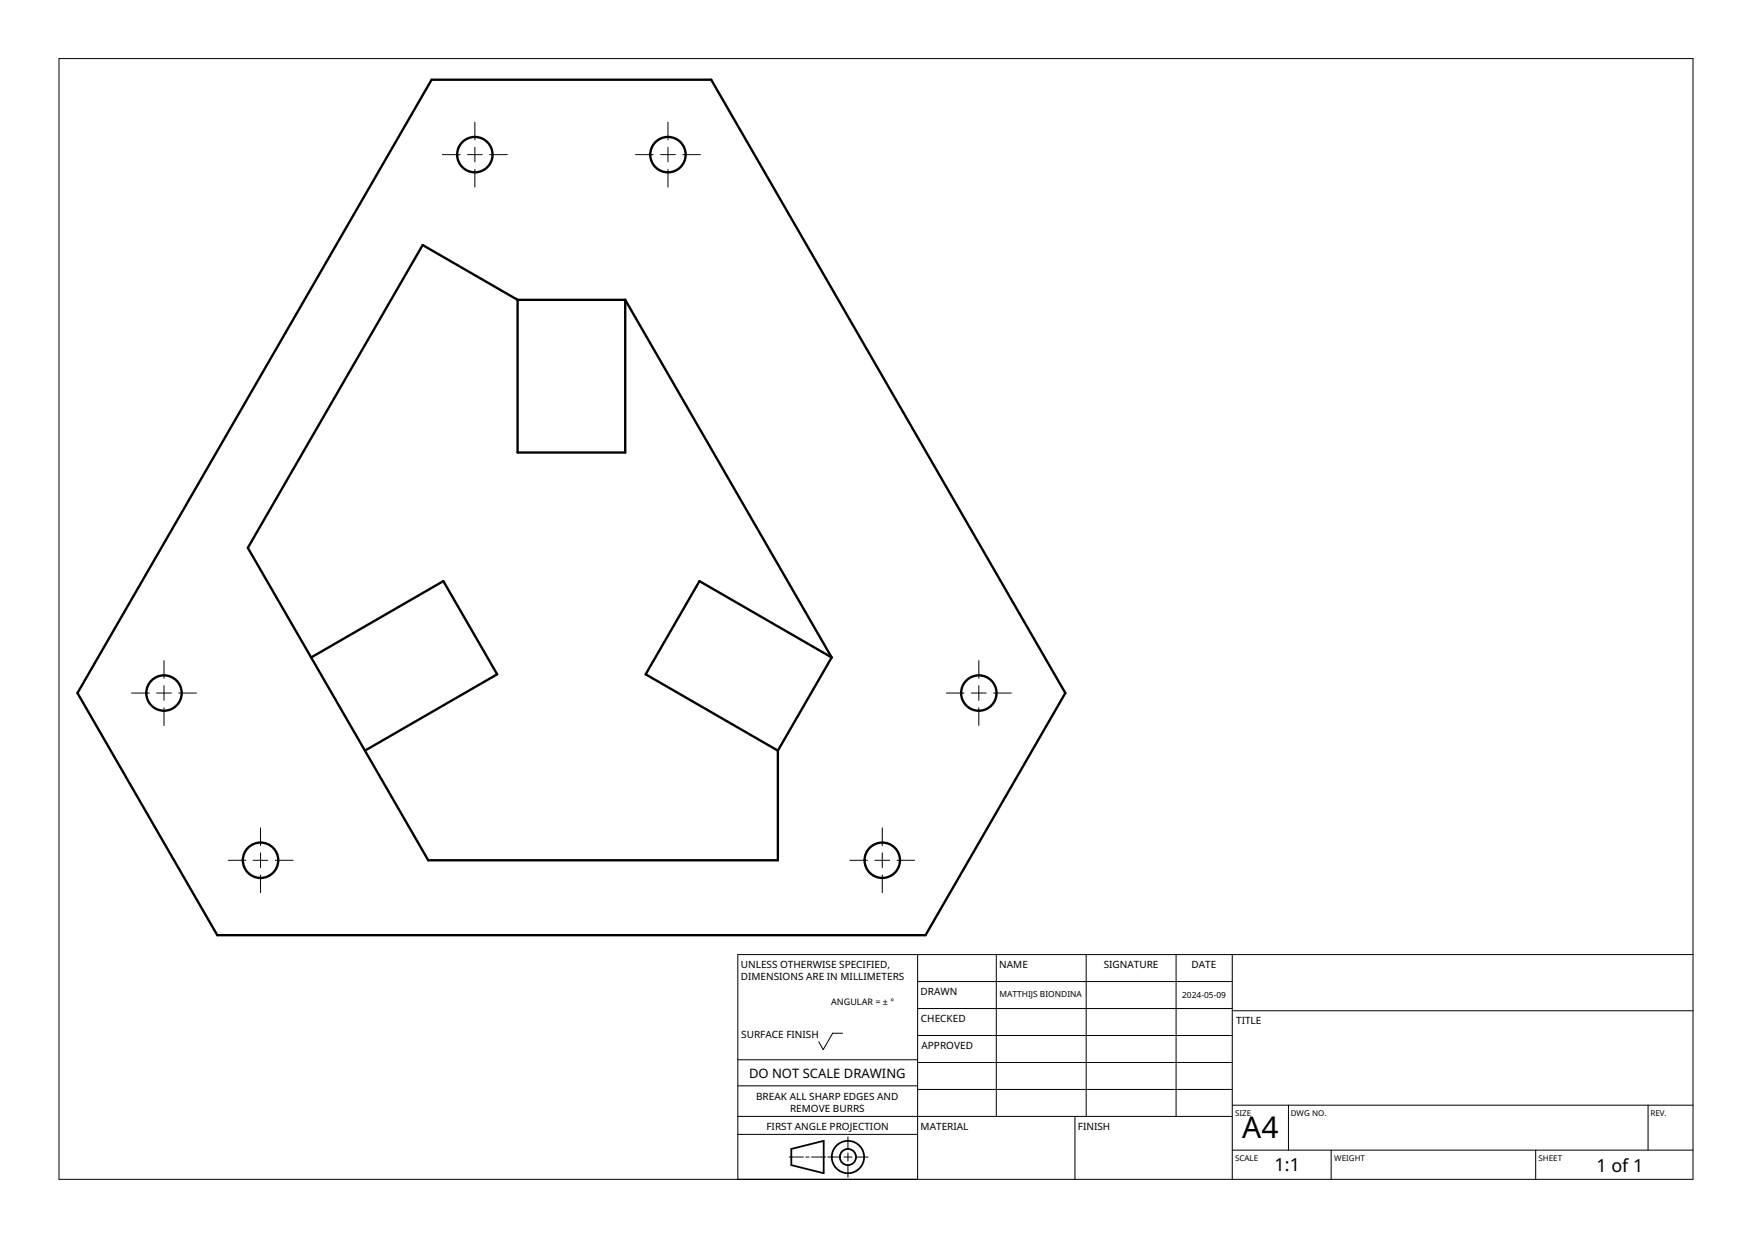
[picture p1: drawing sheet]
<svg xmlns="http://www.w3.org/2000/svg" width="297mm" height="210mm" viewBox="0 0 297 210" stroke-linecap="round" stroke-linejoin="round" font-family="sans-serif">
<g fill="none" stroke="#000" stroke-width=".4">
<path d="M73.2 13.5h47.4l60 104-23.7 41.1h-120.1l-23.7-41.1zM87.8 50.8v25.9h18.2v-25.9M87.8 50.8l-16.1-9.3-29.7 51.4 30.6 53h59.3v-18.6M87.8 50.8h18.2M106 50.8l35 60.7M52.8 111.5l22.4-13 9.1 15.8-22.4 13M141 111.5l-22.4-13-9.1 15.8 22.4 13M141 111.5l-9.1 15.8"/>
<circle cx="80.5" cy="26.2" r="3"/>
<circle cx="113.2" cy="26.2" r="3"/>
<circle cx="27.8" cy="117.5" r="3"/>
<circle cx="166" cy="117.5" r="3"/>
<circle cx="44.2" cy="145.9" r="3"/>
<circle cx="149.6" cy="145.9" r="3"/>
</g>
<g fill="none" stroke="#000" stroke-width=".17">
<path d="M10 9.9h277v190.1h-277zM75 26.2h3M79.3 26.2h2.5M80.5 20.7v3M80.5 25v2.5M80.5 28.7v3M83 26.2h3M107.7 26.2h3M112 26.2h2.5M113.2 20.7v3M113.2 25v2.5M113.2 28.7v3"/>
<path d="M115.7 26.2h3M22.3 117.5h3M26.6 117.5h2.5M27.8 112v3M27.8 116.3v2.5M30.3 117.5h3M160.5 117.5h3M164.7 117.5h2.5M166 112v3M166 116.3v2.5M168.5 117.5h3M27.8 120v3"/>
<path d="M166 120v3M38.7 145.9h3M42.9 145.9h2.5M44.2 140.4v3M44.2 144.6v2.5M44.2 148.4v3M46.7 145.9h3M144.1 145.9h3M148.3 145.9h2.5M149.6 140.4v3M149.6 144.6v2.5M149.6 148.4v3"/>
<path d="M152.1 145.9h3M125.1 179.7h30.5M142.8 175.2h-1.6l-1.6 2.8-.8-1.4M155.6 161.9v38.1M155.6 166.4h53.3M155.6 171h53.3M155.6 175.6h53.3M168.9 161.9v27.4M184.2 161.9v27.4M199.4 161.9v27.4M208.9 161.9v38.1M208.9 171.4h78.1"/>
<path d="M287 161.9h-161.9v38.1M125.1 192.3h30.5M125.1 189.3h83.8M125.1 184.1h30.5M133.8 196.2h2.4M136.6 196.2h.6M137.6 196.2h2.4M140.3 196.2h2.1M143.1 196.2h1.3M143.8 192.7v2.1M143.8 195.5v1.4M143.8 197.5v2.1"/>
<path d="M145.1 196.2h2.1M155.6 180.1h53.3M155.6 184.7h53.3M182.2 189.3v10.7M208.9 195h78.1M208.9 187.4h78.1M218.4 187.4v7.6M225.7 195v5M260.4 195v5M279.4 187.4v7.6"/>
</g>
<g fill="none" stroke="#000" stroke-width=".3">
<path d="M134.2 194.8l5.4-1.4v5.5l-5.4-1.4z"/>
<circle cx="143.8" cy="196.2" r="1.37"/>
<circle cx="143.8" cy="196.2" r="2.74"/>
</g>
<text font-size="5.1" x="210.6" y="193">A4</text>
<g font-size="3.1">
<text x="216.1" y="198.6">1:1</text>
<text x="270.7" y="198.6">1 of 1</text>
</g>
<text font-size="2.2" x="127" y="182.7">DO NOT SCALE DRAWING</text>
<g font-size="1.7">
<text x="125.6" y="166.2">DIMENSIONS ARE IN MILLIMETERS</text>
<text x="125.6" y="164.2">UNLESS OTHERWISE SPECIFIED,</text>
<text x="169.4" y="164.2">NAME</text>
<text x="187.1" y="164.2">SIGNATURE</text>
<text x="202" y="164.2">DATE</text>
<text x="156.1" y="168.7">DRAWN</text>
<text x="156.1" y="173.3">CHECKED</text>
<text x="209.6" y="173.7">TITLE</text>
<text x="125.7" y="176.1">SURFACE FINISH</text>
<text x="156.2" y="177.9">APPROVED</text>
<text x="128.2" y="186.4">BREAK ALL SHARP EDGES AND</text>
<text x="129.9" y="191.6">FIRST ANGLE PROJECTION</text>
<text x="133.9" y="188.5">REMOVE BURRS</text>
<text x="156.1" y="191.6">MATERIAL</text>
<text x="182.8" y="191.6">FINISH</text>
</g>
<text font-size="1.5" x="140.9" y="170.3">ANGULAR = ± °</text>
<g font-size="1.4">
<text x="169.4" y="169.1">MATTHIJS BIONDINA</text>
<text x="200.4" y="169.2">2024-05-09</text>
<text x="209.4" y="189.2">SIZE</text>
<text x="218.8" y="189.2">DWG NO.</text>
<text x="279.8" y="189.2">REV.</text>
<text x="209.4" y="196.9">SCALE</text>
<text x="226.2" y="196.9">WEIGHT</text>
<text x="260.8" y="196.9">SHEET</text>
</g>
</svg>
